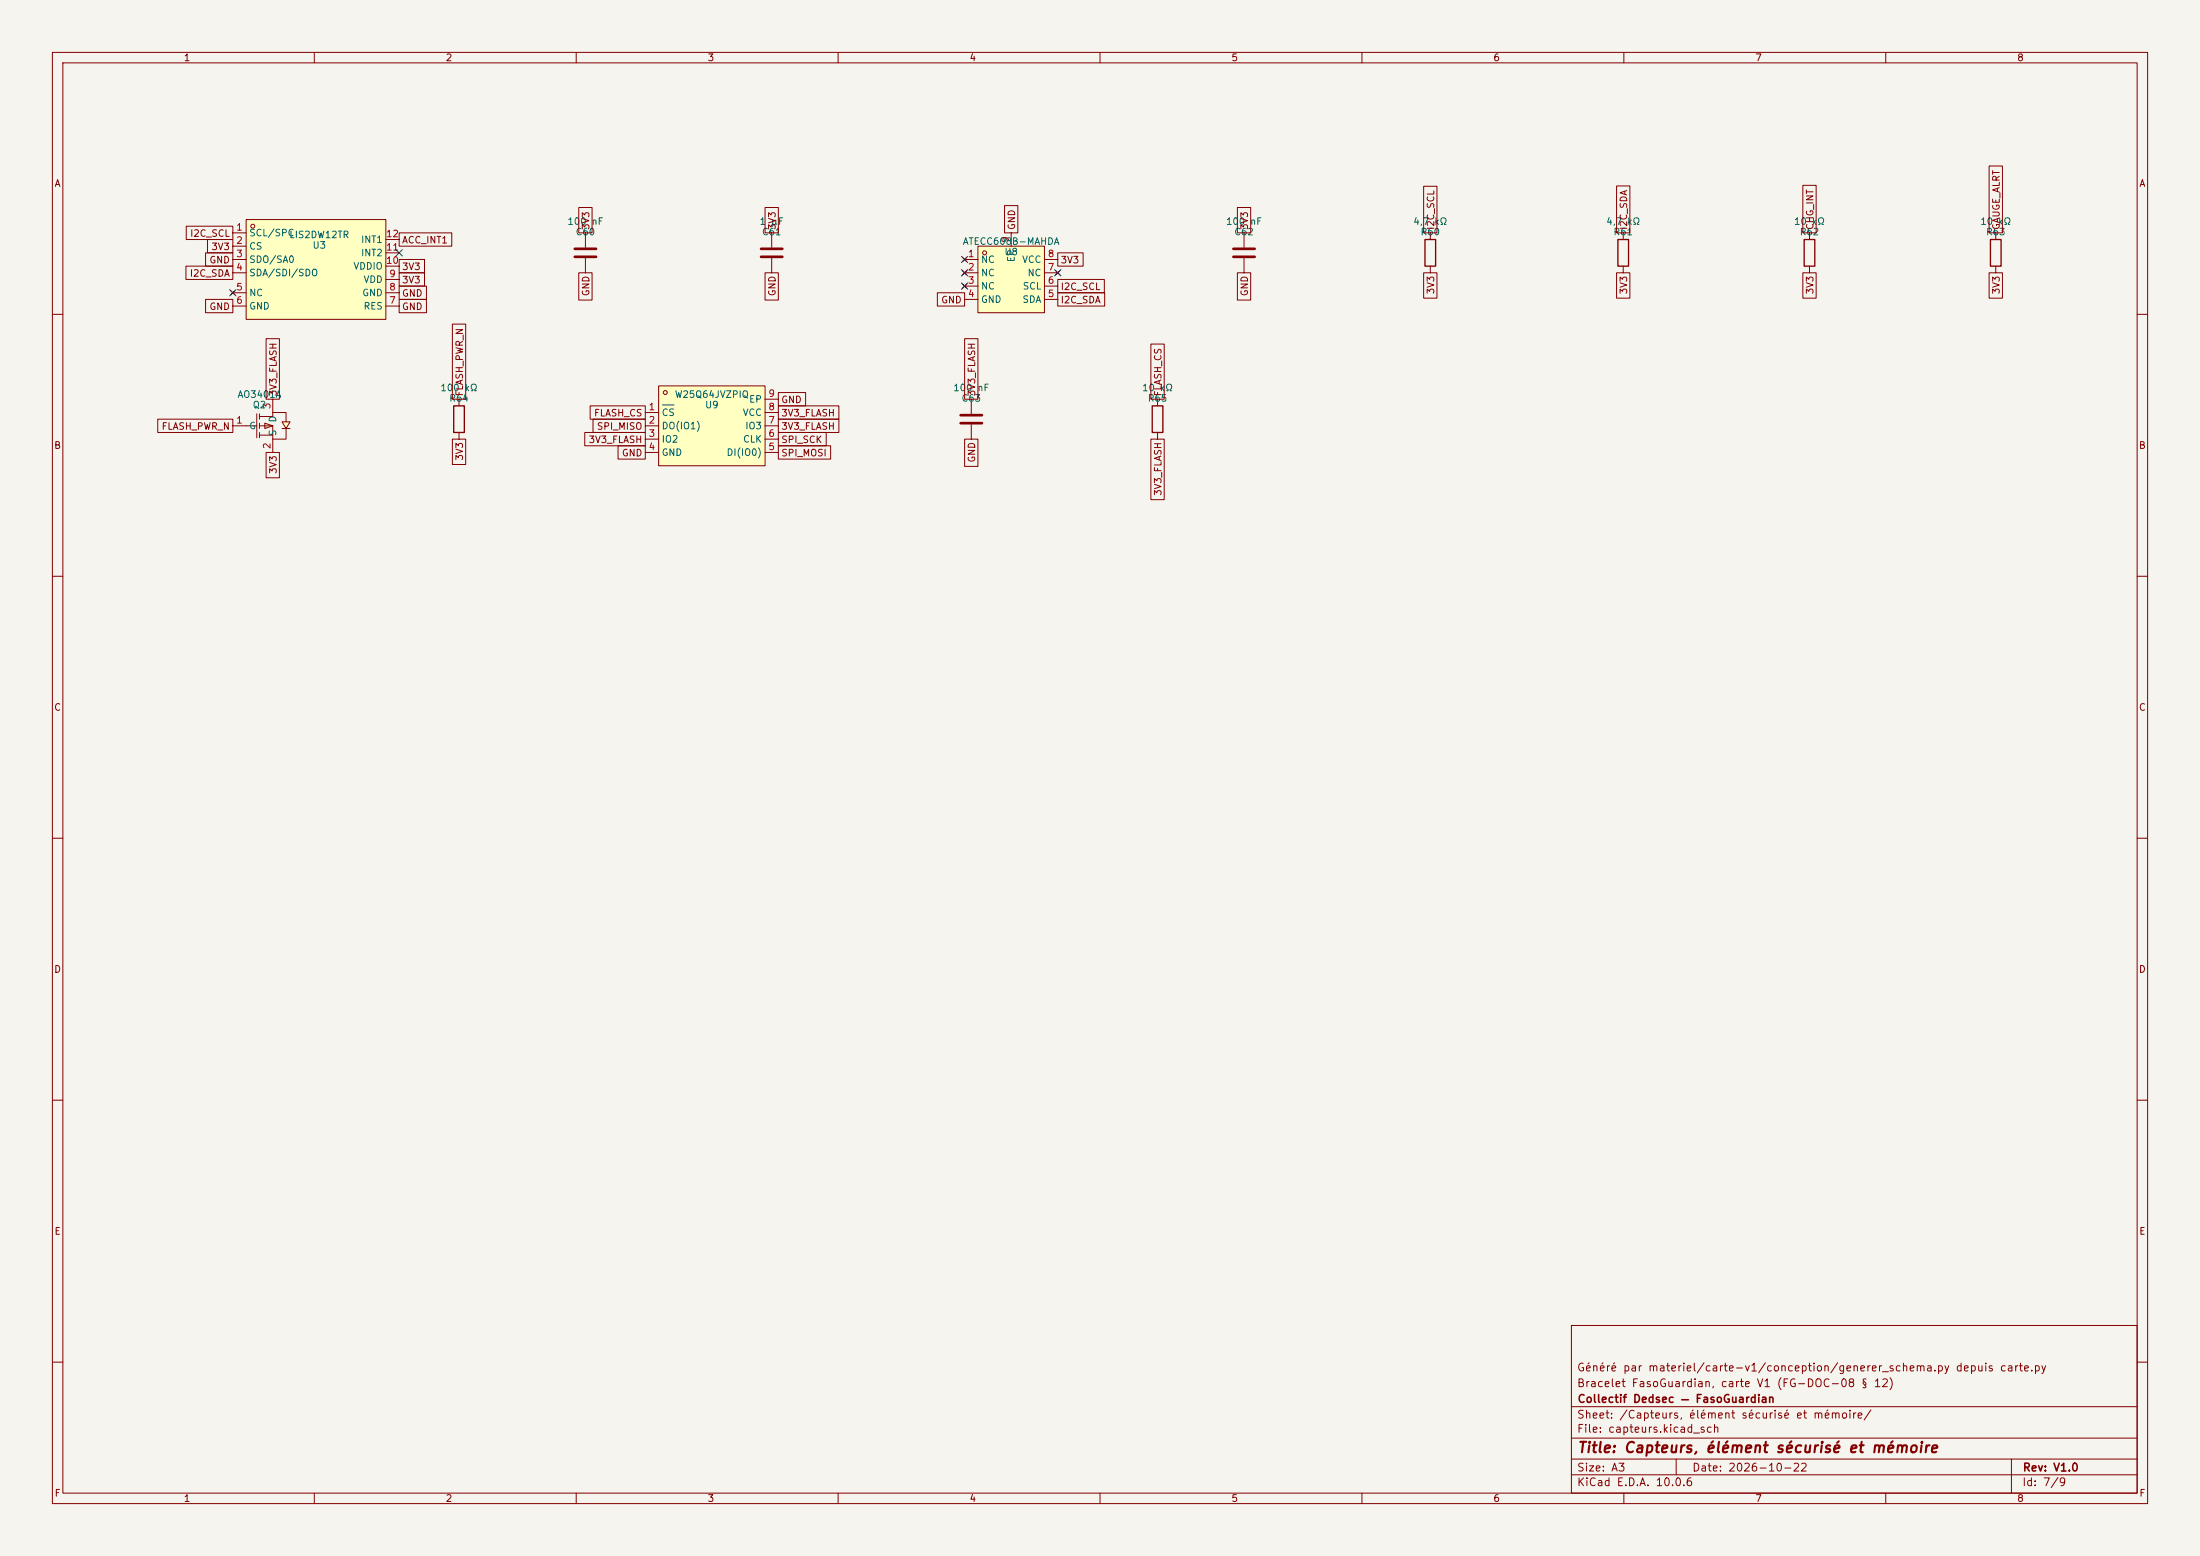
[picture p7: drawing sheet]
<svg xmlns="http://www.w3.org/2000/svg" width="420mm" height="297mm" viewBox="0 0 420 297" stroke-linecap="round" stroke-linejoin="round" font-family="sans-serif">
<path d="M0 0h420v297h-420z" fill="#f5f4ef" stroke="#f5f4ef" stroke-width=".19"/>
<g fill="none" stroke="#840000" stroke-width=".19">
<path d="M10 10h400v277h-400zM12 12h396v273h-396zM60 10v2M110 10v2M160 10v2M210 10v2M260 10v2M310 10v2M360 10v2M10 60h2M87.6 76.2v1.3M185.4 76.2v2.8"/>
<path d="M408 60h2M87.6 82.6v1.2M185.4 81v2.8M10 110h2M408 110h2M10 160h2M408 160h2M10 210h2M408 210h2M300 253h108v32h-108zM10 260h2M300 278.5h108"/>
<path d="M300 274.5h108M300 268.5h108M320 278.5v3M384 278.5v6.5M408 260h2M60 285v2M110 285v2M160 285v2M210 285v2M260 285v2M300 281.5h108M310 285v2"/>
<path d="M360 285v2"/>
</g>
<path d="M86.6 77.5h2v5.1h-2z" fill="none" stroke="#840000" stroke-width=".25"/>
<path d="M183.4 79.2h4.1M183.4 80.8h4.1" fill="none" stroke="#840000" stroke-width=".51"/>
<path d="M47 41.9h26.7v19.1h-26.7z" fill="#ffffc2"/>
<g fill="none" stroke="#840000" stroke-width=".19">
<path d="M44.1 55.5l.7 .8M44.4 44.5h2.6M44.4 47h2.6M44.4 49.5h2.6M44.4 52.1h2.6M44.4 55.9h2.6M44.4 58.4h2.6M44.8 55.5l-.7 .8M47 41.9h26.7v19.1h-26.7zM73.7 55.9h2.5M73.7 58.4h2.5M73.7 53.3h2.5"/>
<path d="M73.7 50.8h2.5M73.7 48.3h2.5M73.7 45.7h2.5M147.3 44.5v2.7M147.3 49.3v2.8"/>
<circle cx="48.3" cy="43.2" r=".38"/>
</g>
<path d="M145.3 47.5h4.1M145.3 49h4.1" fill="none" stroke="#840000" stroke-width=".51"/>
<path d="M125.7 73.7h20.3v15.2h-20.3z" fill="#ffffc2"/>
<g fill="none" stroke="#840000" stroke-width=".19">
<path d="M123.2 78.7h2.5M125.7 73.7h20.3v15.2h-20.3zM146 78.7h2.6M146 76.2h2.6M123.2 81.3h2.5M123.2 83.8h2.5M123.2 86.4h2.5M146 81.3h2.6M146 83.8h2.6M146 86.4h2.6"/>
<circle cx="127" cy="74.9" r=".38"/>
</g>
<path d="M126.5 77.3h2.2" fill="none" stroke="#006464" stroke-width=".19"/>
<path d="M186.7 47h12.7v12.7h-12.7z" fill="#ffffc2"/>
<g fill="none" stroke="#840000" stroke-width=".19">
<path d="M183.8 49.1l.7 .8M183.8 51.7l.7 .8M183.8 54.2l.7 .8M184.1 49.5h2.6M184.1 52.1h2.6M184.1 54.6h2.6M184.1 57.2h2.6M184.5 49.1l-.7 .8M184.5 51.7l-.7 .8M184.5 54.2l-.7 .8M186.7 47h12.7v12.7h-12.7zM193 44.5v2.5"/>
<path d="M199.4 49.5h2.5M199.4 52.1h2.5M199.4 54.6h2.5M199.4 57.2h2.5M201.5 51.7l.8 .8M202.3 51.7l-.8 .8"/>
<circle cx="188" cy="48.3" r=".38"/>
</g>
<g fill="#ffffc2">
<path d="M50.5 80.8l1.6 .5-1.6 .5z"/>
<path d="M53.8 80.5h1.6l-.8 1.3z"/>
</g>
<g fill="none" stroke="#840000" stroke-width=".19">
<path d="M110.5 39.6h2.5v4.9h-2.5zM146 39.6h2.6v4.9h-2.6zM191.8 39.2h2.5v5.3h-2.5zM236.2 39.6h2.6v4.9h-2.6zM271.8 35.6h2.5v8.9h-2.5zM308.6 35.5h2.6v9h-2.6zM344.2 35.4h2.5v9.1h-2.5zM379.7 31.7h2.6v12.8h-2.6zM35.5 50.8h8.9v2.5h-8.9zM35.6 43.2h8.8v2.5h-8.8zM39.2 48.3h5.2v2.5h-5.2zM39.2 57.1h5.2v2.6h-5.2z"/>
<path d="M39.6 45.7h4.8v2.6h-4.8zM76.2 49.5h4.8v2.6h-4.8zM76.2 44.4h10v2.6h-10zM76.2 54.6h5.2v2.6h-5.2zM76.2 57.1h5.2v2.6h-5.2zM76.2 52.1h4.8v2.5h-4.8zM110.5 52.1h2.5v5.2h-2.5zM111.8 44.5v2.7M111.8 49.3v2.8M146 52.1h2.6v5.2h-2.6zM178.9 55.9h5.2v2.5h-5.2zM201.9 55.9h9v2.5h-9z"/>
<path d="M201.9 53.3h8.9v2.6h-8.9zM201.9 48.3h4.9v2.5h-4.9zM236.2 52.1h2.6v5.2h-2.6zM237.5 44.5v2.7M237.5 49.3v2.8M271.8 52.1h2.5v4.8h-2.5zM273 44.5v1.2M273 50.8v1.3M308.6 52.1h2.6v4.8h-2.6zM309.9 44.5v1.2M309.9 50.8v1.3M344.2 52.1h2.5v4.8h-2.5z"/>
<path d="M345.4 44.5v1.2M345.4 50.8v1.3M379.7 52.1h2.6v4.8h-2.6zM381 44.5v1.2M381 50.8v1.3M49 79v4.6M49.5 79.5h2.6v-.8h2.5v1.8M49.5 79v1M50.8 64.6h2.5v11.6h-2.5zM52.1 76.2v2.5M86.4 61.9h2.5v14.3h-2.5zM112.7 77.5h10.5v2.5h-10.5z"/>
<path d="M148.6 74.9h5.2v2.6h-5.2zM148.6 77.5h11.5v2.5h-11.5zM184.1 64.6h2.6v11.6h-2.6zM219.7 65.7h2.6v10.5h-2.6zM221 76.2v1.3M30.1 80h14.3v2.6h-14.3zM44.4 81.3h4.6M49.5 81.3h2.6v2.5M49.5 80.8v1M49.5 82.6v1M49.5 83.1h2.6M50.5 80.8l1.6 .5-1.6 .5z"/>
<path d="M50.8 86.4h2.5v4.8h-2.5zM52.1 83.8v2.6M53.8 80.5h1.6l-.8 1.3zM53.8 81.8h1.6M54.6 81.8v2h-2.5M86.4 83.8h2.5v4.9h-2.5zM111.6 82.5h11.6v2.6h-11.6zM113.2 80h10v2.6h-10zM118 85.1h5.2v2.5h-5.2zM148.6 85.1h10v2.5h-10zM148.6 82.5h9.1v2.6h-9.1zM148.6 80h11.5v2.6h-11.5z"/>
<path d="M184.1 83.8h2.6v5.2h-2.6zM219.7 83.8h2.6v11.6h-2.6zM221 82.6v1.2"/>
</g>
<path d="M109.7 47.5h4.1M109.7 49h4.1M235.5 47.5h4M235.5 49h4" fill="none" stroke="#840000" stroke-width=".51"/>
<path d="M272 45.7h2.1v5.1h-2.1zM308.9 45.7h2v5.1h-2zM344.4 45.7h2.1v5.1h-2.1zM380 45.7h2v5.1h-2zM220 77.5h2v5.1h-2z" fill="none" stroke="#840000" stroke-width=".25"/>
<path d="M43.8 55.3l1.3 1.2M45.1 55.3l-1.3 1.2M75.6 47.7l1.2 1.2M76.8 47.7l-1.2 1.2M183.5 51.5l1.3 1.2M183.5 54l1.3 1.2M183.5 48.9l1.3 1.2M184.8 51.5l-1.3 1.2M184.8 54l-1.3 1.2M184.8 48.9l-1.3 1.2M201.3 51.5l1.2 1.2M202.5 51.5l-1.2 1.2" fill="none" stroke="#000084" stroke-width=".19"/>
<text font-size="2" fill="#840000" x="301" y="277.8">Title: Capteurs, élément sécurisé et mémoire</text>
<g font-size="1.5" fill="#840000">
<text x="300.9" y="262.1">Généré par materiel/carte-v1/conception/generer_schema.py depuis carte.py</text>
<text x="300.9" y="265.1">Bracelet FasoGuardian, carte V1 (FG-DOC-08 § 12)</text>
<text x="301" y="268.1">Collectif Dedsec — FasoGuardian</text>
<text x="300.9" y="273.8">File: capteurs.kicad_sch</text>
<text x="300.9" y="271.1">Sheet: /Capteurs, élément sécurisé et mémoire/</text>
<text x="300.9" y="281.2">Size: A3</text>
<text x="322.9" y="281.2">Date: 2026-10-22</text>
<text x="386" y="281.2">Rev: V1.0</text>
<text x="300.9" y="284">KiCad E.D.A. 10.0.6</text>
<text x="385.9" y="284">Id: 7/9</text>
</g>
<g font-size="1.3" fill="#840000">
<text x="35" y="12">1</text>
<text x="85" y="12">2</text>
<text x="135" y="12">3</text>
<text x="185" y="12">4</text>
<text x="235" y="12">5</text>
<text x="285" y="12">6</text>
<text x="335" y="12">7</text>
<text x="385" y="12">8</text>
<text x="10.3" y="36">A</text>
<text x="408.3" y="36">A</text>
<text x="36.2" y="45.5">I2C_SCL</text>
<text x="76.6" y="46.8">ACC_INT1</text>
<text x="112.8" y="44" transform="rotate(-90 112.8 44)">3V3</text>
<text x="148.4" y="44" transform="rotate(-90 148.4 44)">3V3</text>
<text x="194.1" y="44" transform="rotate(-90 194.1 44)">GND</text>
<text x="238.5" y="44" transform="rotate(-90 238.5 44)">3V3</text>
<text x="274.1" y="44" transform="rotate(-90 274.1 44)">I2C_SCL</text>
<text x="310.9" y="44" transform="rotate(-90 310.9 44)">I2C_SDA</text>
<text x="346.5" y="44" transform="rotate(-90 346.5 44)">CHG_INT</text>
<text x="382.1" y="44" transform="rotate(-90 382.1 44)">GAUGE_ALRT</text>
<text x="36.1" y="53.1">I2C_SDA</text>
<text x="39.9" y="50.6">GND</text>
<text x="40.2" y="48">3V3</text>
<text x="76.6" y="51.9">3V3</text>
<text x="202.4" y="50.6">3V3</text>
<text x="39.9" y="59.5">GND</text>
<text x="76.6" y="56.9">GND</text>
<text x="76.6" y="59.5">GND</text>
<text x="76.6" y="54.4">3V3</text>
<text x="112.8" y="56.6" transform="rotate(-90 112.8 56.6)">GND</text>
<text x="148.4" y="56.6" transform="rotate(-90 148.4 56.6)">GND</text>
<text x="179.6" y="58.2">GND</text>
<text x="202.4" y="58.2">I2C_SDA</text>
<text x="202.4" y="55.7">I2C_SCL</text>
<text x="238.5" y="56.6" transform="rotate(-90 238.5 56.6)">GND</text>
<text x="274.1" y="56.3" transform="rotate(-90 274.1 56.3)">3V3</text>
<text x="310.9" y="56.3" transform="rotate(-90 310.9 56.3)">3V3</text>
<text x="346.5" y="56.3" transform="rotate(-90 346.5 56.3)">3V3</text>
<text x="382.1" y="56.3" transform="rotate(-90 382.1 56.3)">3V3</text>
<text x="53.1" y="75.8" transform="rotate(-90 53.1 75.8)">3V3_FLASH</text>
<text x="88.7" y="75.8" transform="rotate(-90 88.7 75.8)">FLASH_PWR_N</text>
<text x="149" y="77.3">GND</text>
<text x="186.5" y="75.8" transform="rotate(-90 186.5 75.8)">3V3_FLASH</text>
<text x="222" y="75.8" transform="rotate(-90 222 75.8)">FLASH_CS</text>
<text x="30.7" y="82.3">FLASH_PWR_N</text>
<text x="113.3" y="79.8">FLASH_CS</text>
<text x="113.8" y="82.3">SPI_MISO</text>
<text x="149" y="82.3">3V3_FLASH</text>
<text x="149" y="79.8">3V3_FLASH</text>
<text x="10.2" y="86">B</text>
<text x="88.7" y="88" transform="rotate(-90 88.7 88)">3V3</text>
<text x="112.3" y="84.9">3V3_FLASH</text>
<text x="118.6" y="87.4">GND</text>
<text x="149" y="87.4">SPI_MOSI</text>
<text x="149" y="84.9">SPI_SCK</text>
<text x="186.5" y="88.4" transform="rotate(-90 186.5 88.4)">GND</text>
<text x="408.2" y="86">B</text>
<text x="53.1" y="90.6" transform="rotate(-90 53.1 90.6)">3V3</text>
<text x="222" y="94.7" transform="rotate(-90 222 94.7)">3V3_FLASH</text>
<text x="10.2" y="136">C</text>
<text x="408.2" y="136">C</text>
<text x="10.2" y="186">D</text>
<text x="408.2" y="186">D</text>
<text x="10.3" y="236">E</text>
<text x="408.3" y="236">E</text>
<text x="10.3" y="286">F</text>
<text x="35" y="287">1</text>
<text x="85" y="287">2</text>
<text x="135" y="287">3</text>
<text x="185" y="287">4</text>
<text x="235" y="287">5</text>
<text x="285" y="287">6</text>
<text x="335" y="287">7</text>
<text x="385" y="287">8</text>
<text x="408.3" y="286">F</text>
</g>
<g font-size="1.3" fill="#a90000">
<text x="45" y="44.3">1</text>
<text x="45" y="46.9">2</text>
<text x="73.6" y="45.6">12</text>
<text x="192.9" y="46.5" transform="rotate(-90 192.9 46.5)">9</text>
<text x="45" y="49.4">3</text>
<text x="45" y="51.9">4</text>
<text x="73.6" y="50.7">10</text>
<text x="73.6" y="48.1">11</text>
<text x="74.2" y="53.2">9</text>
<text x="184.7" y="49.4">1</text>
<text x="184.7" y="51.9">2</text>
<text x="199.9" y="51.9">7</text>
<text x="199.9" y="49.4">8</text>
<text x="45" y="55.7">5</text>
<text x="45" y="58.3">6</text>
<text x="74.2" y="58.3">7</text>
<text x="74.2" y="55.7">8</text>
<text x="184.7" y="54.5">3</text>
<text x="184.7" y="57">4</text>
<text x="199.9" y="57">5</text>
<text x="199.9" y="54.5">6</text>
<text x="146.6" y="76.1">9</text>
<text x="45" y="81.1">1</text>
<text x="51.9" y="78.2" transform="rotate(-90 51.9 78.2)">3</text>
<text x="123.7" y="78.6">1</text>
<text x="123.7" y="81.1">2</text>
<text x="123.7" y="83.7">3</text>
<text x="146.6" y="83.7">6</text>
<text x="146.6" y="81.1">7</text>
<text x="146.6" y="78.6">8</text>
<text x="51.9" y="85.8" transform="rotate(-90 51.9 85.8)">2</text>
<text x="123.7" y="86.2">4</text>
<text x="146.6" y="86.2">5</text>
</g>
<g font-size="1.3" fill="#006464">
<text x="47.5" y="45.4">SCL/SPC</text>
<text x="47.5" y="48">CS</text>
<text x="55.1" y="45.8">LIS2DW12TR</text>
<text x="59.6" y="47.8">U3</text>
<text x="68.8" y="46.7">INT1</text>
<text x="108.2" y="43.2">100 nF</text>
<text x="109.8" y="45.2">C60</text>
<text x="144.9" y="43.2">1</text>
<text x="145.3" y="45.2">C61</text>
<text x="147.1" y="43.2">µF</text>
<text x="183.7" y="47">ATECC608B-MAHDA</text>
<text x="233.9" y="43.2">100 nF</text>
<text x="235.5" y="45.2">C62</text>
<text x="269.7" y="43.2">4,7 kΩ</text>
<text x="271.1" y="45.2">R60</text>
<text x="306.5" y="43.2">4,7 kΩ</text>
<text x="307.9" y="45.2">R61</text>
<text x="342.4" y="43.2">10 kΩ</text>
<text x="343.5" y="45.2">R62</text>
<text x="377.9" y="43.2">10 kΩ</text>
<text x="379" y="45.2">R63</text>
<text x="47.5" y="50.5">SDO/SA0</text>
<text x="47.5" y="53">SDA/SDI/SDO</text>
<text x="67.4" y="51.8">VDDIO</text>
<text x="68.8" y="49.2">INT2</text>
<text x="187.2" y="50.5">NC</text>
<text x="187.2" y="53">NC</text>
<text x="191.6" y="49">U8</text>
<text x="194" y="50.1" transform="rotate(-90 194 50.1)">EP</text>
<text x="195" y="50.5">VCC</text>
<text x="196.1" y="53">NC</text>
<text x="47.5" y="56.8">NC</text>
<text x="47.5" y="59.4">GND</text>
<text x="69.1" y="56.8">GND</text>
<text x="69.3" y="54.3">VDD</text>
<text x="69.3" y="59.4">RES</text>
<text x="187.2" y="55.6">NC</text>
<text x="187.2" y="58.1">GND</text>
<text x="195.1" y="58.1">SDA</text>
<text x="195.1" y="55.6">SCL</text>
<text x="45.2" y="76.2">AO3401A</text>
<text x="84" y="75">100 kΩ</text>
<text x="85.7" y="77">R64</text>
<text x="128.7" y="76.2">W25Q64JVZPIQ</text>
<text x="142.9" y="77.2">EP</text>
<text x="181.9" y="75">100 nF</text>
<text x="183.4" y="77">C63</text>
<text x="217.9" y="75">10 kΩ</text>
<text x="219" y="77">R65</text>
<text x="47.5" y="82.2">G</text>
<text x="48.1" y="78.2">Q2</text>
<text x="53" y="83.3" transform="rotate(-90 53 83.3)">S</text>
<text x="53" y="80.7" transform="rotate(-90 53 80.7)">D</text>
<text x="126.2" y="79.7">CS</text>
<text x="126.2" y="82.2">DO(IO1)</text>
<text x="134.5" y="78.2">U9</text>
<text x="141.7" y="79.7">VCC</text>
<text x="142.2" y="82.2">IO3</text>
<text x="126.2" y="84.8">IO2</text>
<text x="126.2" y="87.3">GND</text>
<text x="138.6" y="87.3">DI(IO0)</text>
<text x="141.7" y="84.8">CLK</text>
</g>
</svg>
